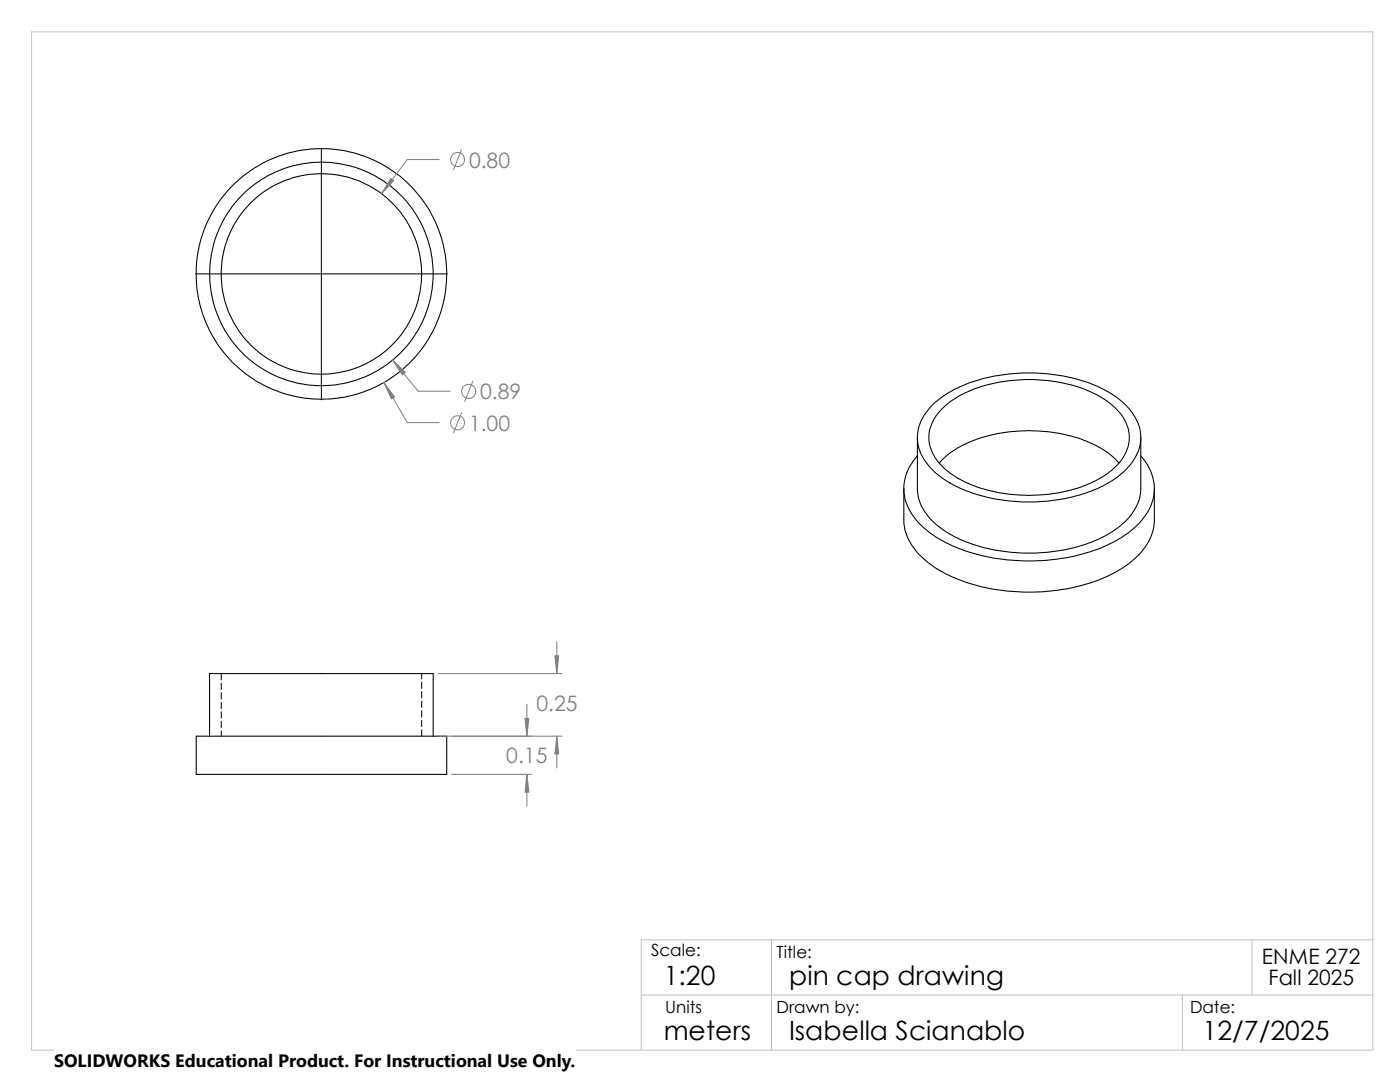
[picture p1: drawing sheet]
<svg xmlns="http://www.w3.org/2000/svg" width="279mm" height="216mm" viewBox="0 0 279 216" stroke-linecap="round" stroke-linejoin="round" font-family="sans-serif">
<path d="M6.3 6.3h267.7v203.2h-267.7zM128 198.5h146M154 187.5v22M236 198.5v11M249.9 187.5v11M274 187.5h-146v22" fill="none" stroke="#c0c0c0" stroke-width=".2"/>
<g fill="none" stroke="#000" stroke-width=".2">
<path d="M64.1 29.5v24.9M39 54.7h24.9M64 54.7h.3M64.1 54.5v.3M64.1 54.9v24.9M64.4 54.7h24.9M44.2 134.4v1.3M44.2 136.3v1.3M44.2 138.2v1.3M84.2 134.4v1.1M84.2 136.1v1.3M84.2 138v1.3"/>
<path d="M84.2 139.9v1.3M44.2 140.1v1.3M44.2 142v1.3M44.2 143.9v1.3M44.2 145.8v1.1M84.2 141.8v1.3M84.2 143.7v1.3M84.2 145.6v1.3"/>
</g>
<g fill="none" stroke="#000" stroke-width=".21">
<path d="M180.4 97.5v6.2a11.3 11.3 0 0 0 5.1 8.8 33.5 33.5 0 0 0 18.8 5.7 37.1 37.1 0 0 0 18.6-4.2 14 14 0 0 0 7.2-8l.3-1.9v-6.6M183.1 87.3v10.2a10.3 10.3 0 0 0 5.2 8.3 30.8 30.8 0 0 0 17.7 4.6 30 30 0 0 0 17.2-5.2 10.3 10.3 0 0 0 4.5-7.7v-10.2M186.2 80.7a26.3 26.3 0 0 1 15.4-6.1 33.5 33.5 0 0 1 20 3.8 11.7 11.7 0 0 1 6 7.8 9.2 9.2 0 0 1-3.7 8.2 27.8 27.8 0 0 1-16 5.7 32.7 32.7 0 0 1-19.1-4.2 11.2 11.2 0 0 1-5.7-7.9 8.8 8.8 0 0 1 3.1-7.3zM187.5 92.4a20.2 20.2 0 0 1 11.2-5.8 31.2 31.2 0 0 1 20.8 2.7l1.6 1 2.2 2.1M187.7 81.9a21.9 21.9 0 0 1 12.7-5.8 29.6 29.6 0 0 1 20.3 3.8 9.4 9.4 0 0 1 4.7 7.2 9.2 9.2 0 0 1-4.3 7.3 29.4 29.4 0 0 1-19.6 4.2 23.5 23.5 0 0 1-13.2-5.3 7.6 7.6 0 0 1-2.3-8.9l.7-1.3zM227.7 91a9.2 9.2 0 0 1-.1 13.1 24.4 24.4 0 0 1-12.3 6.6 39.3 39.3 0 0 1-27.1-2.8 14.2 14.2 0 0 1-7.6-8.2 9.3 9.3 0 0 1 2.5-8.7M39.2 146.9h50v7.6h-50zM41.8 146.9v-12.5h44.6v12.5"/>
<circle cx="64.1" cy="54.7" r="22.3"/>
<circle cx="64.1" cy="54.7" r="20"/>
<circle cx="64.2" cy="54.7" r="25"/>
</g>
<g fill="none" stroke="#808080" stroke-width=".2">
<path d="M87.6 31.8h-6.3l-5.1 6.9M92.1 29.8l-1.6 4.1M76.6 76.3l4.7 8h6.3M78.4 71.8l5.1 6.3h6.3M94.4 76.1l-1.6 4M92.1 82.3l-1.6 4.1M87.4 134.4h24.7M111.1 128.1v6.3M87.4 146.9h24.7M90.1 154.5h16M105.2 140.5v6.4M105.2 154.5v6.4"/>
<path d="M111.1 146.9v6.3"/>
<circle cx="91.3" cy="31.8" r="1.41"/>
<circle cx="93.5" cy="78.1" r="1.41"/>
<circle cx="91.3" cy="84.4" r="1.41"/>
</g>
<g fill="#808080" stroke="#808080" stroke-width=".2">
<path d="M111.1 146.9l.4 3.6h-.8z"/>
<path d="M110.7 130.9h.8l-.4 3.5z"/>
<path d="M105.2 154.5l.3 3.6h-.7z"/>
<path d="M104.8 143.3h.7l-.3 3.6z"/>
<path d="M76.6 76.3l2.1 2.9-.6 .4z"/>
<path d="M78.4 71.8l2.5 2.5-.6 .5z"/>
<path d="M78 35.6l.6 .4-2.4 2.7z"/>
</g>
<path d="M10.8 209.2h104.1v6.7h-104.1z" fill="#fff"/>
<g font-size="5.3">
<text x="132.5" y="196.5">1:20</text>
<text x="157.5" y="196.5">pin cap drawing</text>
<text x="132.5" y="207.5">meters</text>
<text x="157.5" y="207.5">Isabella Scianablo</text>
<text x="240" y="207.5">12/7/2025</text>
</g>
<g font-size="4.2" fill="#808080">
<text x="93.6" y="33.5">0.80</text>
<text x="95.8" y="79.7">0.89</text>
<text x="93.6" y="86">1.00</text>
<text x="107" y="141.9">0.25</text>
<text x="101" y="152.3">0.15</text>
</g>
<g font-size="4.2">
<text x="251.8" y="192.3">ENME 272</text>
<text x="253.2" y="196.5">Fall 2025</text>
</g>
<text font-size="3.6" x="10.8" y="213">SOLIDWORKS Educational Product. For Instructional Use Only.</text>
<g font-size="3.4">
<text x="130" y="190.7">Scale:</text>
<text x="155" y="191.2">Title:</text>
<text x="132.8" y="202.2">Units</text>
<text x="155" y="202.2">Drawn by:</text>
<text x="237.5" y="202.2">Date:</text>
</g>
</svg>
